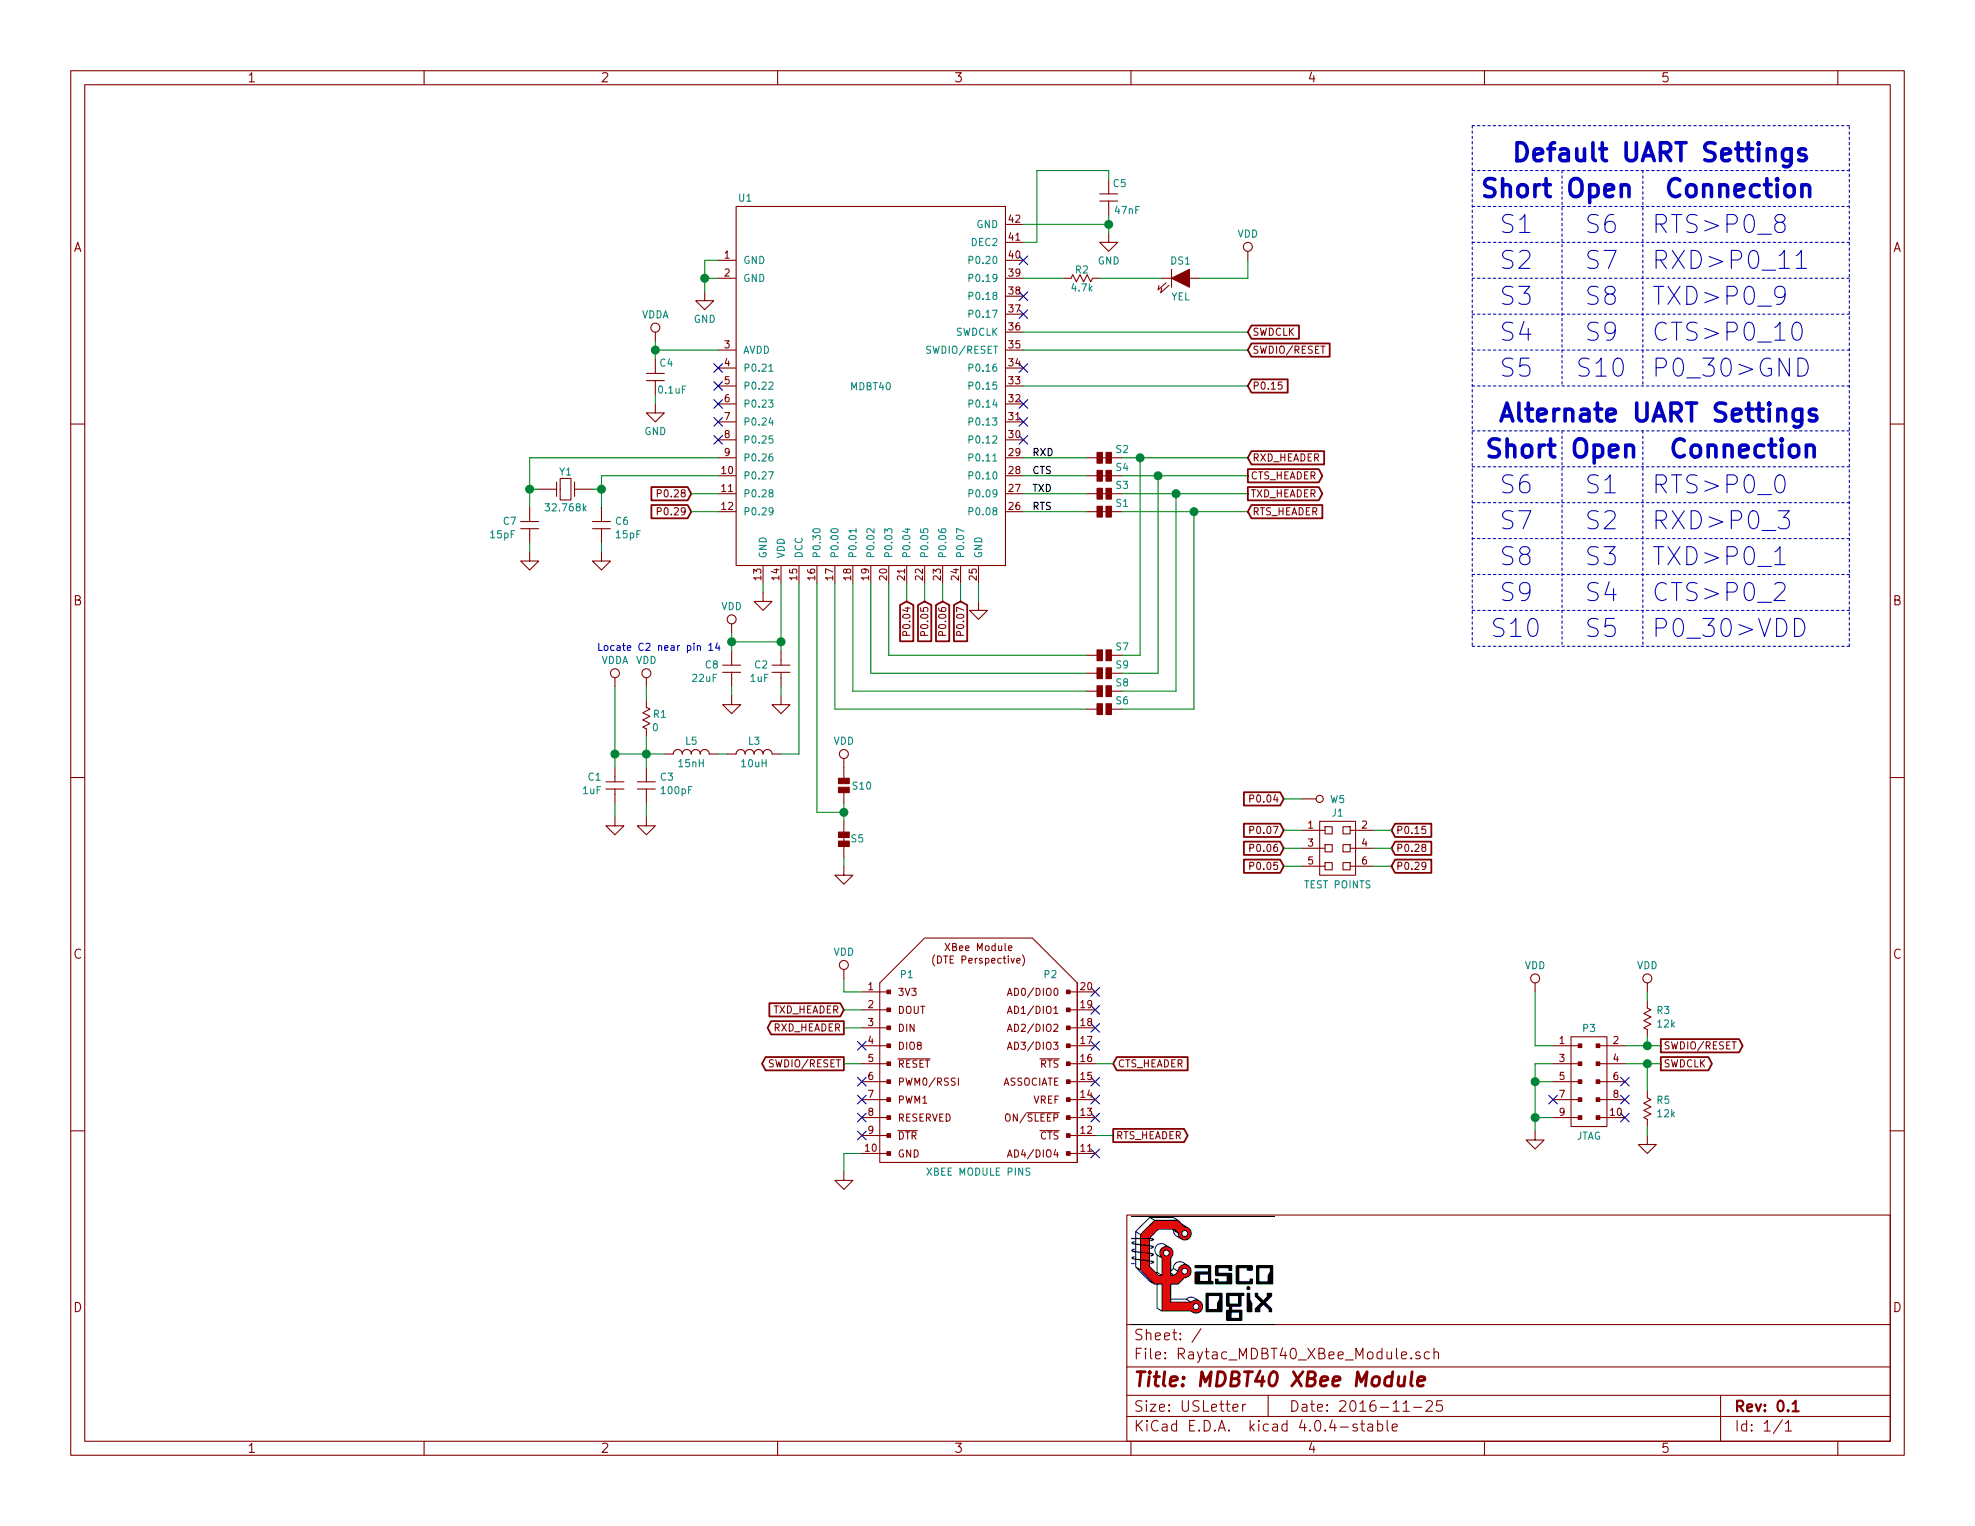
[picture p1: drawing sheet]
EESchema Schematic File Version 2
LIBS:power
LIBS:device
LIBS:transistors
LIBS:conn
LIBS:linear
LIBS:regul
LIBS:74xx
LIBS:cmos4000
LIBS:adc-dac
LIBS:memory
LIBS:xilinx
LIBS:microcontrollers
LIBS:dsp
LIBS:microchip
LIBS:analog_switches
LIBS:motorola
LIBS:texas
LIBS:intel
LIBS:audio
LIBS:interface
LIBS:digital-audio
LIBS:philips
LIBS:display
LIBS:cypress
LIBS:siliconi
LIBS:opto
LIBS:atmel
LIBS:contrib
LIBS:valves
LIBS:Active
LIBS:Atmel_ATtiny
LIBS:Atmel_AVR
LIBS:Batteries_Holders
LIBS:Connector
LIBS:Displays
LIBS:Electromechanical
LIBS:Header
LIBS:Integrated_Circuits
LIBS:NXP_ARM
LIBS:Passive
LIBS:Power_Supplies
LIBS:RF_Modules
LIBS:Terminal_Block
LIBS:Test_Point
LIBS:TI_Luminary
LIBS:TI_MSP430
LIBS:CascoLogixLogo
LIBS:Mounting_Hole
LIBS:Transducer
LIBS:Raytac_MDBT40_XBee_Module-cache
EELAYER 25 0
EELAYER END
$Descr USLetter 11000 8500
encoding utf-8
Sheet 1 1
Title "MDBT40 XBee Module"
Date "2016-11-25"
Rev "0.1"
Comp "Casco Logix, LLC"
Comment1 ""
Comment2 ""
Comment3 ""
Comment4 ""
$EndDescr
Text GLabel 4700 5925 0    40   Output ~ 0
SWDIO/RESET
Text Notes 8250 1100 0    100  ~ 20
Short
Text Notes 8425 900  0    100  ~ 20
Default UART Settings
Text Notes 9200 1700 0    100  ~ 0
TXD>P0_9
Text Notes 9200 1300 0    100  ~ 0
RTS>P0_8
Text Notes 9200 1500 0    100  ~ 0
RXD>P0_11
Text Notes 9200 1900 0    100  ~ 0
CTS>P0_10
Text GLabel 4700 5725 0    40   Output ~ 0
RXD_HEADER
Text GLabel 4700 5625 0    40   Input ~ 0
TXD_HEADER
Text GLabel 6200 5925 2    40   Input ~ 0
CTS_HEADER
Text GLabel 6200 6325 2    40   Output ~ 0
RTS_HEADER
NoConn ~ 6100 6125
$Comp
L GND #PWR01
U 1 1
P 4700 6525
F 0 "#PWR01" H 4700 6525 30  0001 C CNN
F 1 "GND" H 4700 6455 30  0001 C CNN
F 2 "" H 4700 6525 60  0000 C CNN
F 3 "" H 4700 6525 60  0000 C CNN
	1    4700 6525
	1    0    0    -1  
$EndComp
NoConn ~ 6100 6425
NoConn ~ 6100 6225
NoConn ~ 6100 5825
NoConn ~ 6100 5725
NoConn ~ 6100 5625
NoConn ~ 6100 5525
NoConn ~ 4800 5825
NoConn ~ 4800 6025
NoConn ~ 4800 6125
NoConn ~ 4800 6225
NoConn ~ 4800 6325
NoConn ~ 6100 6025
$Comp
L MDBT40 U1
U 1 1
P 4850 2150
F 0 "U1" H 4150 3200 40  0000 C CNN
F 1 "MDBT40" H 4850 2150 40  0000 C CNN
F 2 "RF_Modules:MDBT40" H 4500 2400 40  0001 C CNN
F 3 "" H 4600 2500 40  0000 C CNN
F 4 "Raytac" H 4850 2150 60  0001 C CNN "Mfg"
F 5 "MDBT40" H 4850 2150 60  0001 C CNN "Mfg Part#"
	1    4850 2150
	1    0    0    -1  
$EndComp
$Comp
L SOLDER_LINK_NC S1
U 1 1
P 6150 2850
F 0 "S1" V 6100 2950 40  0000 C CNN
F 1 "SOLDER_LINK_NC" H 6500 2800 40  0001 C CNN
F 2 "Passive:SOLDER_LINK_50MIL_50MIL_NC" H 6150 2810 60  0001 C CNN
F 3 "" H 6150 2810 60  0000 C CNN
	1    6150 2850
	0    1    1    0   
$EndComp
$Comp
L SOLDER_LINK_NO S7
U 1 1
P 6150 3650
F 0 "S7" V 6100 3750 40  0000 C CNN
F 1 "SOLDER_LINK_NO" H 6500 3600 40  0001 C CNN
F 2 "Passive:SOLDER_LINK_50MIL_50MIL_NO" H 6150 3610 60  0001 C CNN
F 3 "" H 6150 3610 60  0000 C CNN
	1    6150 3650
	0    1    1    0   
$EndComp
$Comp
L SOLDER_LINK_NO S6
U 1 1
P 6150 3950
F 0 "S6" V 6100 4050 40  0000 C CNN
F 1 "SOLDER_LINK_NO" H 6500 3900 40  0001 C CNN
F 2 "Passive:SOLDER_LINK_50MIL_50MIL_NO" H 6150 3910 60  0001 C CNN
F 3 "" H 6150 3910 60  0000 C CNN
	1    6150 3950
	0    1    1    0   
$EndComp
$Comp
L SOLDER_LINK_NO S8
U 1 1
P 6150 3850
F 0 "S8" V 6100 3950 40  0000 C CNN
F 1 "SOLDER_LINK_NO" H 6500 3800 40  0001 C CNN
F 2 "Passive:SOLDER_LINK_50MIL_50MIL_NO" H 6150 3810 60  0001 C CNN
F 3 "" H 6150 3810 60  0000 C CNN
	1    6150 3850
	0    1    1    0   
$EndComp
$Comp
L SOLDER_LINK_NO S9
U 1 1
P 6150 3750
F 0 "S9" V 6100 3850 40  0000 C CNN
F 1 "SOLDER_LINK_NO" H 6500 3700 40  0001 C CNN
F 2 "Passive:SOLDER_LINK_50MIL_50MIL_NO" H 6150 3710 60  0001 C CNN
F 3 "" H 6150 3710 60  0000 C CNN
	1    6150 3750
	0    1    1    0   
$EndComp
$Comp
L SOLDER_LINK_NC S2
U 1 1
P 6150 2550
F 0 "S2" V 6100 2650 40  0000 C CNN
F 1 "SOLDER_LINK_NC" H 6500 2500 40  0001 C CNN
F 2 "Passive:SOLDER_LINK_50MIL_50MIL_NC" H 6150 2510 60  0001 C CNN
F 3 "" H 6150 2510 60  0000 C CNN
	1    6150 2550
	0    1    1    0   
$EndComp
$Comp
L SOLDER_LINK_NC S3
U 1 1
P 6150 2750
F 0 "S3" V 6100 2850 40  0000 C CNN
F 1 "SOLDER_LINK_NC" H 6500 2700 40  0001 C CNN
F 2 "Passive:SOLDER_LINK_50MIL_50MIL_NC" H 6150 2710 60  0001 C CNN
F 3 "" H 6150 2710 60  0000 C CNN
	1    6150 2750
	0    1    1    0   
$EndComp
$Comp
L SOLDER_LINK_NC S4
U 1 1
P 6150 2650
F 0 "S4" V 6100 2750 40  0000 C CNN
F 1 "SOLDER_LINK_NC" H 6500 2600 40  0001 C CNN
F 2 "Passive:SOLDER_LINK_50MIL_50MIL_NC" H 6150 2610 60  0001 C CNN
F 3 "" H 6150 2610 60  0000 C CNN
	1    6150 2650
	0    1    1    0   
$EndComp
$Comp
L CRYSTAL Y1
U 1 1
P 3150 2725
F 0 "Y1" H 3150 2825 40  0000 C CNN
F 1 "32.768k" H 3150 2625 40  0000 C CNN
F 2 "Passive:XTAL_3.2MM_1.5MM_SMT" H 3150 2725 60  0001 C CNN
F 3 "" H 3150 2725 60  0000 C CNN
F 4 "Fox" H 3150 2725 60  0001 C CNN "Mfg"
F 5 "FX135A-327" H 3150 2725 60  0001 C CNN "Mfg Part#"
	1    3150 2725
	1    0    0    -1  
$EndComp
Text Label 5750 2550 0    40   ~ 0
RXD
Text Label 5750 2650 0    40   ~ 0
CTS
Text Label 5750 2750 0    40   ~ 0
TXD
Text Label 5750 2850 0    40   ~ 0
RTS
$Comp
L GND #PWR02
U 1 1
P 5450 3350
F 0 "#PWR02" H 5450 3100 50  0001 C CNN
F 1 "GND" H 5450 3200 50  0001 C CNN
F 2 "" H 5450 3350 50  0000 C CNN
F 3 "" H 5450 3350 50  0000 C CNN
	1    5450 3350
	1    0    0    -1  
$EndComp
$Comp
L GND #PWR03
U 1 1
P 3925 1625
F 0 "#PWR03" H 3925 1375 50  0001 C CNN
F 1 "GND" H 3925 1475 40  0000 C CNN
F 2 "" H 3925 1625 50  0000 C CNN
F 3 "" H 3925 1625 50  0000 C CNN
	1    3925 1625
	1    0    0    -1  
$EndComp
$Comp
L IND_Small L3
U 1 1
P 4200 4200
F 0 "L3" H 4200 4275 40  0000 C CNN
F 1 "10uH" H 4200 4150 40  0000 C CNN
F 2 "Passive:L0603" H 4200 4200 60  0001 C CNN
F 3 "" H 4200 4200 60  0000 C CNN
	1    4200 4200
	1    0    0    -1  
$EndComp
$Comp
L IND_Small L5
U 1 1
P 3850 4200
F 0 "L5" H 3850 4275 40  0000 C CNN
F 1 "15nH" H 3850 4150 40  0000 C CNN
F 2 "Passive:L0402" H 3850 4200 60  0001 C CNN
F 3 "" H 3850 4200 60  0000 C CNN
	1    3850 4200
	1    0    0    -1  
$EndComp
$Comp
L GND #PWR04
U 1 1
P 4350 3875
F 0 "#PWR04" H 4350 3625 50  0001 C CNN
F 1 "GND" H 4350 3725 40  0001 C CNN
F 2 "" H 4350 3875 50  0000 C CNN
F 3 "" H 4350 3875 50  0000 C CNN
	1    4350 3875
	1    0    0    -1  
$EndComp
$Comp
L CAP C2
U 1 1
P 4350 3725
F 0 "C2" H 4200 3750 40  0000 L CNN
F 1 "1uF" H 4175 3675 40  0000 L CNN
F 2 "Passive:C0402" H 4350 3725 60  0001 C CNN
F 3 "" H 4350 3725 60  0000 C CNN
	1    4350 3725
	1    0    0    -1  
$EndComp
$Comp
L RES_Small R1
U 1 1
P 3600 4000
F 0 "R1" V 3575 4075 40  0000 C CNN
F 1 "0" V 3650 4050 40  0000 C CNN
F 2 "Passive:R0402" H 3600 4000 60  0001 C CNN
F 3 "" H 3600 4000 60  0000 C CNN
	1    3600 4000
	0    1    1    0   
$EndComp
$Comp
L CAP C1
U 1 1
P 3425 4375
F 0 "C1" H 3350 4425 40  0000 R CNN
F 1 "1uF" H 3350 4350 40  0000 R CNN
F 2 "Passive:C0402" H 3425 4375 60  0001 C CNN
F 3 "" H 3425 4375 60  0000 C CNN
	1    3425 4375
	1    0    0    -1  
$EndComp
$Comp
L CAP C3
U 1 1
P 3600 4375
F 0 "C3" H 3675 4425 40  0000 L CNN
F 1 "100pF" H 3675 4350 40  0000 L CNN
F 2 "Passive:C0402" H 3600 4375 60  0001 C CNN
F 3 "" H 3600 4375 60  0000 C CNN
	1    3600 4375
	1    0    0    -1  
$EndComp
$Comp
L GND #PWR05
U 1 1
P 3425 4550
F 0 "#PWR05" H 3425 4300 50  0001 C CNN
F 1 "GND" H 3425 4400 40  0001 C CNN
F 2 "" H 3425 4550 50  0000 C CNN
F 3 "" H 3425 4550 50  0000 C CNN
	1    3425 4550
	1    0    0    -1  
$EndComp
$Comp
L VDD #PWR06
U 1 1
P 4075 3525
F 0 "#PWR06" H 4075 3375 50  0001 C CNN
F 1 "VDD" H 4075 3675 40  0000 C CNN
F 2 "" H 4075 3525 50  0000 C CNN
F 3 "" H 4075 3525 50  0000 C CNN
	1    4075 3525
	1    0    0    -1  
$EndComp
$Comp
L SOLDER_LINK_NO S10
U 1 1
P 4700 4375
F 0 "S10" H 4800 4375 40  0000 C CNN
F 1 "SOLDER_LINK_NO" H 5050 4325 40  0001 C CNN
F 2 "Passive:SOLDER_LINK_50MIL_50MIL_NO" H 4700 4335 60  0001 C CNN
F 3 "" H 4700 4335 60  0000 C CNN
	1    4700 4375
	1    0    0    -1  
$EndComp
$Comp
L GND #PWR07
U 1 1
P 4700 4825
F 0 "#PWR07" H 4700 4575 50  0001 C CNN
F 1 "GND" H 4700 4675 40  0001 C CNN
F 2 "" H 4700 4825 50  0000 C CNN
F 3 "" H 4700 4825 50  0000 C CNN
	1    4700 4825
	1    0    0    -1  
$EndComp
$Comp
L CAP C7
U 1 1
P 2950 2925
F 0 "C7" H 2800 2950 40  0000 L CNN
F 1 "15pF" H 2725 2875 40  0000 L CNN
F 2 "Passive:C0402" H 2950 2925 60  0001 C CNN
F 3 "" H 2950 2925 60  0000 C CNN
	1    2950 2925
	1    0    0    -1  
$EndComp
$Comp
L CAP C6
U 1 1
P 3350 2925
F 0 "C6" H 3425 2950 40  0000 L CNN
F 1 "15pF" H 3425 2875 40  0000 L CNN
F 2 "Passive:C0402" H 3350 2925 60  0001 C CNN
F 3 "" H 3350 2925 60  0000 C CNN
	1    3350 2925
	1    0    0    -1  
$EndComp
$Comp
L GND #PWR08
U 1 1
P 3350 3075
F 0 "#PWR08" H 3350 2825 50  0001 C CNN
F 1 "GND" H 3350 2925 40  0001 C CNN
F 2 "" H 3350 3075 50  0000 C CNN
F 3 "" H 3350 3075 50  0000 C CNN
	1    3350 3075
	1    0    0    -1  
$EndComp
NoConn ~ 4000 2050
NoConn ~ 4000 2150
NoConn ~ 4000 2250
NoConn ~ 4000 2350
NoConn ~ 4000 2450
NoConn ~ 5700 2450
NoConn ~ 5700 2350
NoConn ~ 5700 2250
NoConn ~ 5700 2050
NoConn ~ 5700 1750
NoConn ~ 5700 1650
NoConn ~ 5700 1450
$Comp
L CAP C4
U 1 1
P 3650 2100
F 0 "C4" H 3550 2025 40  0000 L CNN
F 1 "0.1uF" H 3475 2175 40  0000 L CNN
F 2 "Passive:C0402" H 3650 2100 60  0001 C CNN
F 3 "" H 3650 2100 60  0000 C CNN
	1    3650 2100
	-1   0    0    1   
$EndComp
$Comp
L GND #PWR09
U 1 1
P 3650 2250
F 0 "#PWR09" H 3650 2000 50  0001 C CNN
F 1 "GND" H 3650 2100 40  0000 C CNN
F 2 "" H 3650 2250 50  0000 C CNN
F 3 "" H 3650 2250 50  0000 C CNN
	1    3650 2250
	1    0    0    -1  
$EndComp
$Comp
L CAP C5
U 1 1
P 6175 1100
F 0 "C5" H 6075 1025 40  0000 L CNN
F 1 "47nF" H 6000 1175 40  0000 L CNN
F 2 "Passive:C0402" H 6175 1100 60  0001 C CNN
F 3 "" H 6175 1100 60  0000 C CNN
	1    6175 1100
	-1   0    0    1   
$EndComp
$Comp
L GND #PWR010
U 1 1
P 6175 1300
F 0 "#PWR010" H 6175 1050 50  0001 C CNN
F 1 "GND" H 6175 1150 40  0000 C CNN
F 2 "" H 6175 1300 50  0000 C CNN
F 3 "" H 6175 1300 50  0000 C CNN
	1    6175 1300
	1    0    0    -1  
$EndComp
$Comp
L RES_Small R2
U 1 1
P 6025 1550
F 0 "R2" H 6025 1600 40  0000 C CNN
F 1 "4.7k" H 6025 1500 40  0000 C CNN
F 2 "Passive:R0402" H 6025 1550 60  0001 C CNN
F 3 "" H 6025 1550 60  0000 C CNN
	1    6025 1550
	1    0    0    -1  
$EndComp
$Comp
L RES_Small R5
U 1 1
P 9175 6175
F 0 "R5" V 9125 6225 40  0000 L CNN
F 1 "12k" V 9200 6225 40  0000 L CNN
F 2 "Passive:R0402" H 9175 6175 60  0001 C CNN
F 3 "" H 9175 6175 60  0000 C CNN
	1    9175 6175
	0    1    1    0   
$EndComp
$Comp
L GND #PWR011
U 1 1
P 9175 6325
F 0 "#PWR011" H 9175 6075 50  0001 C CNN
F 1 "GND" H 9175 6175 40  0001 C CNN
F 2 "" H 9175 6325 50  0000 C CNN
F 3 "" H 9175 6325 50  0000 C CNN
	1    9175 6325
	1    0    0    -1  
$EndComp
Wire Wire Line
	4700 5450 4700 5525
Wire Wire Line
	4700 5925 4800 5925
Wire Notes Line
	8200 3400 10300 3400
Wire Notes Line
	10300 3600 10300 700 
Wire Notes Line
	8200 700  8200 3600
Wire Notes Line
	8200 2600 10300 2600
Wire Notes Line
	8200 950  10300 950 
Wire Notes Line
	10300 700  8200 700 
Wire Notes Line
	8700 950  8700 2150
Wire Notes Line
	9150 2400 9150 3600
Wire Notes Line
	8200 1350 10300 1350
Wire Notes Line
	10300 1550 8200 1550
Wire Notes Line
	8200 1750 10300 1750
Wire Notes Line
	8200 1950 10300 1950
Wire Notes Line
	8200 2800 10300 2800
Wire Notes Line
	10300 3000 8200 3000
Wire Notes Line
	8200 3200 10300 3200
Wire Wire Line
	6100 5925 6200 5925
Wire Wire Line
	6200 6325 6100 6325
Wire Wire Line
	4700 5725 4800 5725
Wire Wire Line
	4800 5625 4700 5625
Wire Wire Line
	4800 6425 4700 6425
Wire Wire Line
	4700 6425 4700 6525
Wire Wire Line
	4700 5525 4800 5525
Wire Wire Line
	5700 2550 6050 2550
Wire Wire Line
	5700 2650 6050 2650
Wire Wire Line
	5700 2750 6050 2750
Wire Wire Line
	5700 2850 6050 2850
Wire Wire Line
	4650 3250 4650 3950
Wire Wire Line
	4750 3250 4750 3850
Wire Wire Line
	4850 3250 4850 3750
Wire Wire Line
	4950 3250 4950 3650
Wire Wire Line
	4000 1550 3925 1550
Wire Wire Line
	3925 1450 3925 1625
Wire Wire Line
	4000 1450 3925 1450
Connection ~ 3925 1550
Wire Wire Line
	4000 1950 3650 1950
Wire Wire Line
	3650 1900 3650 2000
Wire Wire Line
	4950 3650 6050 3650
Wire Wire Line
	4850 3750 6050 3750
Wire Wire Line
	4750 3850 6050 3850
Wire Wire Line
	4650 3950 6050 3950
Wire Wire Line
	4250 3250 4250 3300
Wire Wire Line
	3600 4100 3600 4275
Wire Wire Line
	3425 3825 3425 4275
Connection ~ 3600 4200
Wire Wire Line
	3600 4475 3600 4550
Wire Wire Line
	3425 4475 3425 4550
Connection ~ 3425 4200
Wire Wire Line
	4700 4775 4700 4825
Wire Wire Line
	2950 2550 2950 2825
Wire Wire Line
	3350 2650 3350 2825
Wire Wire Line
	3350 3075 3350 3025
Wire Wire Line
	2950 3075 2950 3025
Wire Wire Line
	5700 1950 6950 1950
Wire Wire Line
	5700 1850 6950 1850
Wire Wire Line
	5700 1550 5925 1550
Wire Wire Line
	5700 1350 5775 1350
Wire Wire Line
	3650 2200 3650 2250
Connection ~ 3650 1950
Wire Wire Line
	5775 1350 5775 950 
Wire Wire Line
	6175 950  6175 1000
Wire Wire Line
	6175 1200 6175 1300
Wire Wire Line
	5775 950  6175 950 
Wire Wire Line
	5700 1250 6175 1250
Connection ~ 6175 1250
Wire Wire Line
	6125 1550 6475 1550
Wire Wire Line
	6675 1550 6950 1550
Wire Wire Line
	6250 2550 6950 2550
Wire Wire Line
	6250 2650 6950 2650
Wire Wire Line
	6250 2750 6950 2750
Wire Wire Line
	6250 2850 6950 2850
Wire Wire Line
	6250 3650 6350 3650
Wire Wire Line
	6350 3650 6350 2550
Connection ~ 6350 2550
Wire Wire Line
	6250 3750 6450 3750
Wire Wire Line
	6450 3750 6450 2650
Connection ~ 6450 2650
Wire Wire Line
	6250 3850 6550 3850
Wire Wire Line
	6550 3850 6550 2750
Connection ~ 6550 2750
Wire Wire Line
	6250 3950 6650 3950
Wire Wire Line
	6650 3950 6650 2850
Connection ~ 6650 2850
Text GLabel 6950 2650 2    40   Output ~ 0
CTS_HEADER
Text GLabel 6950 2850 2    40   Input ~ 0
RTS_HEADER
Text GLabel 6950 2550 2    40   Input ~ 0
RXD_HEADER
Text GLabel 6950 2750 2    40   Output ~ 0
TXD_HEADER
Wire Wire Line
	5050 3250 5050 3350
Wire Wire Line
	5150 3250 5150 3350
Text GLabel 6950 1950 2    40   Input ~ 0
SWDIO/RESET
$Comp
L VDD #PWR012
U 1 1
P 6950 1450
F 0 "#PWR012" H 6950 1300 50  0001 C CNN
F 1 "VDD" H 6950 1600 40  0000 C CNN
F 2 "" H 6950 1450 50  0000 C CNN
F 3 "" H 6950 1450 50  0000 C CNN
	1    6950 1450
	1    0    0    -1  
$EndComp
Wire Wire Line
	6950 1550 6950 1450
Text GLabel 6950 1850 2    40   Input ~ 0
SWDCLK
Text GLabel 5050 3350 3    40   Input ~ 0
P0.04
Text GLabel 5150 3350 3    40   Input ~ 0
P0.05
$Comp
L VDD #PWR013
U 1 1
P 4700 5450
F 0 "#PWR013" H 4700 5300 50  0001 C CNN
F 1 "VDD" H 4700 5600 40  0000 C CNN
F 2 "" H 4700 5450 50  0000 C CNN
F 3 "" H 4700 5450 50  0000 C CNN
	1    4700 5450
	1    0    0    -1  
$EndComp
Wire Wire Line
	5450 3250 5450 3350
Wire Wire Line
	4550 3250 4550 4525
$Comp
L CAP C8
U 1 1
P 4075 3725
F 0 "C8" H 3925 3750 40  0000 L CNN
F 1 "22uF" H 3850 3675 40  0000 L CNN
F 2 "Passive:C0603" H 4075 3725 60  0001 C CNN
F 3 "" H 4075 3725 60  0000 C CNN
	1    4075 3725
	1    0    0    -1  
$EndComp
Wire Wire Line
	4075 3825 4075 3875
$Comp
L GND #PWR014
U 1 1
P 4075 3875
F 0 "#PWR014" H 4075 3625 50  0001 C CNN
F 1 "GND" H 4075 3725 40  0001 C CNN
F 2 "" H 4075 3875 50  0000 C CNN
F 3 "" H 4075 3875 50  0000 C CNN
	1    4075 3875
	1    0    0    -1  
$EndComp
Text Notes 8350 2350 0    100  ~ 20
Alternate UART Settings
Wire Notes Line
	8200 2150 10300 2150
Text Notes 9200 2100 0    100  ~ 0
P0_30>GND
Text Notes 8350 1300 0    100  ~ 0
S1
Wire Notes Line
	8200 1150 10300 1150
Text Notes 8725 1100 0    100  ~ 20
Open
Text Notes 8825 1300 0    100  ~ 0
S6
Wire Notes Line
	9150 950  9150 2150
Text Notes 9275 1100 0    100  ~ 20
Connection
Text Notes 8350 1500 0    100  ~ 0
S2
Text Notes 8825 1500 0    100  ~ 0
S7
Text Notes 8350 1700 0    100  ~ 0
S3
Text Notes 8825 1700 0    100  ~ 0
S8
Text Notes 8350 1900 0    100  ~ 0
S4
Text Notes 8825 1900 0    100  ~ 0
S9
Text Notes 8350 2100 0    100  ~ 0
S5
Text Notes 8775 2100 0    100  ~ 0
S10
Wire Notes Line
	8200 2400 10300 2400
Text Notes 8275 2550 0    100  ~ 20
Short
Text Notes 8750 2550 0    100  ~ 20
Open
Text Notes 9300 2550 0    100  ~ 20
Connection
Text Notes 9200 3150 0    100  ~ 0
TXD>P0_1
Text Notes 9200 2750 0    100  ~ 0
RTS>P0_0
Text Notes 9200 2950 0    100  ~ 0
RXD>P0_3
Text Notes 9200 3350 0    100  ~ 0
CTS>P0_2
Text Notes 9200 3550 0    100  ~ 0
P0_30>VDD
Text Notes 8825 2750 0    100  ~ 0
S1
Text Notes 8350 2750 0    100  ~ 0
S6
Text Notes 8825 2950 0    100  ~ 0
S2
Text Notes 8350 2950 0    100  ~ 0
S7
Text Notes 8825 3150 0    100  ~ 0
S3
Text Notes 8350 3150 0    100  ~ 0
S8
Text Notes 8825 3350 0    100  ~ 0
S4
Text Notes 8350 3350 0    100  ~ 0
S9
Text Notes 8825 3550 0    100  ~ 0
S5
Text Notes 8300 3550 0    100  ~ 0
S10
Wire Notes Line
	8700 2400 8700 3600
Wire Notes Line
	8200 3600 10300 3600
$Comp
L LED_Small DS1
U 1 1
P 6575 1550
F 0 "DS1" H 6575 1650 40  0000 C CNN
F 1 "YEL" H 6575 1450 40  0000 C CNN
F 2 "Active:D0603" H 6575 1550 60  0001 C CNN
F 3 "" H 6575 1550 60  0000 C CNN
	1    6575 1550
	-1   0    0    -1  
$EndComp
$Comp
L SOLDER_LINK_NC S5
U 1 1
P 4700 4675
F 0 "S5" H 4625 4675 40  0000 C CNN
F 1 "SOLDER_LINK_NC" H 5050 4625 40  0001 C CNN
F 2 "Passive:SOLDER_LINK_50MIL_50MIL_NC" H 4700 4635 60  0001 C CNN
F 3 "" H 4700 4635 60  0000 C CNN
	1    4700 4675
	-1   0    0    1   
$EndComp
$Comp
L HEADER_M_XBEE_P1-P10_PTH_DTE P1
U 1 1
P 5450 5925
F 0 "P1" H 5050 6425 40  0000 C CNN
F 1 "XBEE MODULE PINS" H 5450 5325 40  0000 C CNN
F 2 "Header:HEADER_XBEE_P1_P10_ALT3" H 6000 6375 60  0001 C CNN
F 3 "" H 6000 6375 60  0000 C CNN
	1    5450 5925
	1    0    0    -1  
$EndComp
$Comp
L HEADER_M_XBEE_P11-P20_PTH_DTE P2
U 1 1
P 6000 5925
F 0 "P2" H 5850 6425 40  0000 C CNN
F 1 "HEADER_M_XBEE_P11-P20_PTH_DTE" H 6000 5325 40  0001 C CNN
F 2 "Header:HEADER_XBEE_P11_P20_ALT3" H 6000 6375 60  0001 C CNN
F 3 "" H 6000 6375 60  0000 C CNN
	1    6000 5925
	1    0    0    -1  
$EndComp
$Comp
L HEADER_M_1.27MM_2R10P_ST_AU_PTH P3
U 1 1
P 8850 6025
F 0 "P3" H 8850 6325 40  0000 C CNN
F 1 "JTAG" H 8850 5725 40  0000 C CNN
F 2 "Header:HEADER_M_1.27MM_2R10P_ST_AU_SMT" H 8850 6175 60  0001 C CNN
F 3 "" H 8850 6175 60  0000 C CNN
	1    8850 6025
	1    0    0    -1  
$EndComp
Text GLabel 9250 5925 2    40   Output ~ 0
SWDCLK
Text GLabel 9250 5825 2    40   Output ~ 0
SWDIO/RESET
Wire Wire Line
	5250 3250 5250 3350
Wire Wire Line
	5350 3250 5350 3350
Text GLabel 5250 3350 3    40   Input ~ 0
P0.06
Text GLabel 5350 3350 3    40   Input ~ 0
P0.07
Text GLabel 7150 4450 0    40   Input ~ 0
P0.04
Text GLabel 6950 2150 2    40   Input ~ 0
P0.15
Wire Wire Line
	6950 2150 5700 2150
Text GLabel 3850 2850 0    40   Input ~ 0
P0.29
Text GLabel 3850 2750 0    40   Input ~ 0
P0.28
Wire Wire Line
	3850 2850 4000 2850
Wire Wire Line
	4000 2750 3850 2750
$Comp
L VDDA #PWR015
U 1 1
P 3425 3825
F 0 "#PWR015" H 3425 3675 50  0001 C CNN
F 1 "VDDA" H 3425 3975 40  0000 C CNN
F 2 "" H 3425 3825 50  0000 C CNN
F 3 "" H 3425 3825 50  0000 C CNN
	1    3425 3825
	1    0    0    -1  
$EndComp
Wire Wire Line
	4350 3875 4350 3825
$Comp
L GND #PWR016
U 1 1
P 4250 3300
F 0 "#PWR016" H 4250 3050 50  0001 C CNN
F 1 "GND" H 4250 3150 40  0001 C CNN
F 2 "" H 4250 3300 50  0000 C CNN
F 3 "" H 4250 3300 50  0000 C CNN
	1    4250 3300
	1    0    0    -1  
$EndComp
Text Notes 3325 3625 0    40   ~ 0
Locate C2 near pin 14
Wire Wire Line
	4350 3250 4350 3625
$Comp
L VDD #PWR017
U 1 1
P 4700 4275
F 0 "#PWR017" H 4700 4125 50  0001 C CNN
F 1 "VDD" H 4700 4425 40  0000 C CNN
F 2 "" H 4700 4275 50  0000 C CNN
F 3 "" H 4700 4275 50  0000 C CNN
	1    4700 4275
	1    0    0    -1  
$EndComp
Wire Wire Line
	4700 4475 4700 4575
Wire Wire Line
	4550 4525 4700 4525
Connection ~ 4700 4525
Wire Wire Line
	4000 4200 4050 4200
$Comp
L VDD #PWR018
U 1 1
P 3600 3825
F 0 "#PWR018" H 3600 3675 50  0001 C CNN
F 1 "VDD" H 3600 3975 40  0000 C CNN
F 2 "" H 3600 3825 50  0000 C CNN
F 3 "" H 3600 3825 50  0000 C CNN
	1    3600 3825
	1    0    0    -1  
$EndComp
Wire Wire Line
	3600 3825 3600 3900
Wire Wire Line
	4450 3250 4450 4200
Wire Wire Line
	4450 4200 4350 4200
Wire Wire Line
	3425 4200 3700 4200
$Comp
L GND #PWR019
U 1 1
P 3600 4550
F 0 "#PWR019" H 3600 4300 50  0001 C CNN
F 1 "GND" H 3600 4400 40  0001 C CNN
F 2 "" H 3600 4550 50  0000 C CNN
F 3 "" H 3600 4550 50  0000 C CNN
	1    3600 4550
	1    0    0    -1  
$EndComp
Wire Wire Line
	4350 3575 4075 3575
Wire Wire Line
	4075 3525 4075 3625
Connection ~ 4350 3575
Connection ~ 4075 3575
Wire Wire Line
	2950 2725 3000 2725
Connection ~ 3350 2725
Wire Wire Line
	4000 2550 2950 2550
Connection ~ 2950 2725
Wire Wire Line
	4000 2650 3350 2650
Wire Wire Line
	3350 2725 3300 2725
$Comp
L GND #PWR020
U 1 1
P 2950 3075
F 0 "#PWR020" H 2950 2825 50  0001 C CNN
F 1 "GND" H 2950 2925 40  0001 C CNN
F 2 "" H 2950 3075 50  0000 C CNN
F 3 "" H 2950 3075 50  0000 C CNN
	1    2950 3075
	1    0    0    -1  
$EndComp
Wire Wire Line
	9175 6075 9175 5925
Wire Wire Line
	9175 6275 9175 6325
$Comp
L WIRE_PAD_24AWG W5
U 1 1
P 7250 4450
F 0 "W5" H 7450 4450 40  0000 C CNN
F 1 "WIRE_PAD_24AWG" H 7400 4350 40  0001 C CNN
F 2 "Wire_to_Board:WIRE_PAD_24AWG" H 7250 4450 60  0001 C CNN
F 3 "" H 7250 4450 60  0000 C CNN
	1    7250 4450
	1    0    0    -1  
$EndComp
Wire Wire Line
	7150 4450 7250 4450
Wire Wire Line
	9050 5825 9250 5825
Wire Wire Line
	9050 5925 9250 5925
Connection ~ 9175 5925
$Comp
L RES_Small R3
U 1 1
P 9175 5675
F 0 "R3" V 9125 5725 40  0000 L CNN
F 1 "12k" V 9200 5725 40  0000 L CNN
F 2 "Passive:R0402" H 9175 5675 60  0001 C CNN
F 3 "" H 9175 5675 60  0000 C CNN
	1    9175 5675
	0    1    1    0   
$EndComp
Wire Wire Line
	9175 5775 9175 5825
Connection ~ 9175 5825
Wire Wire Line
	9175 5575 9175 5525
$Comp
L VDD #PWR021
U 1 1
P 9175 5525
F 0 "#PWR021" H 9175 5375 50  0001 C CNN
F 1 "VDD" H 9175 5675 40  0000 C CNN
F 2 "" H 9175 5525 50  0000 C CNN
F 3 "" H 9175 5525 50  0000 C CNN
	1    9175 5525
	1    0    0    -1  
$EndComp
$Comp
L GND #PWR022
U 1 1
P 8550 6300
F 0 "#PWR022" H 8550 6050 50  0001 C CNN
F 1 "GND" H 8550 6150 40  0001 C CNN
F 2 "" H 8550 6300 50  0000 C CNN
F 3 "" H 8550 6300 50  0000 C CNN
	1    8550 6300
	1    0    0    -1  
$EndComp
$Comp
L VDD #PWR023
U 1 1
P 8550 5525
F 0 "#PWR023" H 8550 5375 50  0001 C CNN
F 1 "VDD" H 8550 5675 40  0000 C CNN
F 2 "" H 8550 5525 50  0000 C CNN
F 3 "" H 8550 5525 50  0000 C CNN
	1    8550 5525
	1    0    0    -1  
$EndComp
Wire Wire Line
	8550 5525 8550 5825
Wire Wire Line
	8550 5825 8650 5825
Wire Wire Line
	8650 5925 8550 5925
Wire Wire Line
	8550 5925 8550 6300
Wire Wire Line
	8650 6025 8550 6025
Connection ~ 8550 6025
Wire Wire Line
	8650 6225 8550 6225
Connection ~ 8550 6225
NoConn ~ 9050 6025
NoConn ~ 9050 6125
NoConn ~ 9050 6225
NoConn ~ 8650 6125
$Comp
L HEADER_F_2.54MM_2R6P_ST_AU_PTH J1
U 1 1
P 7450 4725
F 0 "J1" H 7450 4925 40  0000 C CNN
F 1 "TEST POINTS" H 7450 4525 40  0000 C CNN
F 2 "Header:HEADER_F_100MIL_2R6P_ST_GOLD_PTH" H 7450 4725 60  0001 C CNN
F 3 "" H 7450 4725 60  0000 C CNN
	1    7450 4725
	1    0    0    -1  
$EndComp
Text GLabel 7150 4825 0    40   Input ~ 0
P0.05
Text GLabel 7150 4725 0    40   Input ~ 0
P0.06
Text GLabel 7150 4625 0    40   Input ~ 0
P0.07
Text GLabel 7750 4725 2    40   Input ~ 0
P0.28
Text GLabel 7750 4625 2    40   Input ~ 0
P0.15
Wire Wire Line
	7150 4625 7250 4625
Wire Wire Line
	7150 4725 7250 4725
Wire Wire Line
	7150 4825 7250 4825
Wire Wire Line
	7750 4625 7650 4625
Wire Wire Line
	7750 4725 7650 4725
Wire Wire Line
	7750 4825 7650 4825
Text GLabel 7750 4825 2    40   Input ~ 0
P0.29
$Comp
L VDDA #PWR024
U 1 1
P 3650 1900
F 0 "#PWR024" H 3650 1750 50  0001 C CNN
F 1 "VDDA" H 3650 2050 40  0000 C CNN
F 2 "" H 3650 1900 50  0000 C CNN
F 3 "" H 3650 1900 50  0000 C CNN
	1    3650 1900
	1    0    0    -1  
$EndComp
$EndSCHEMATC
